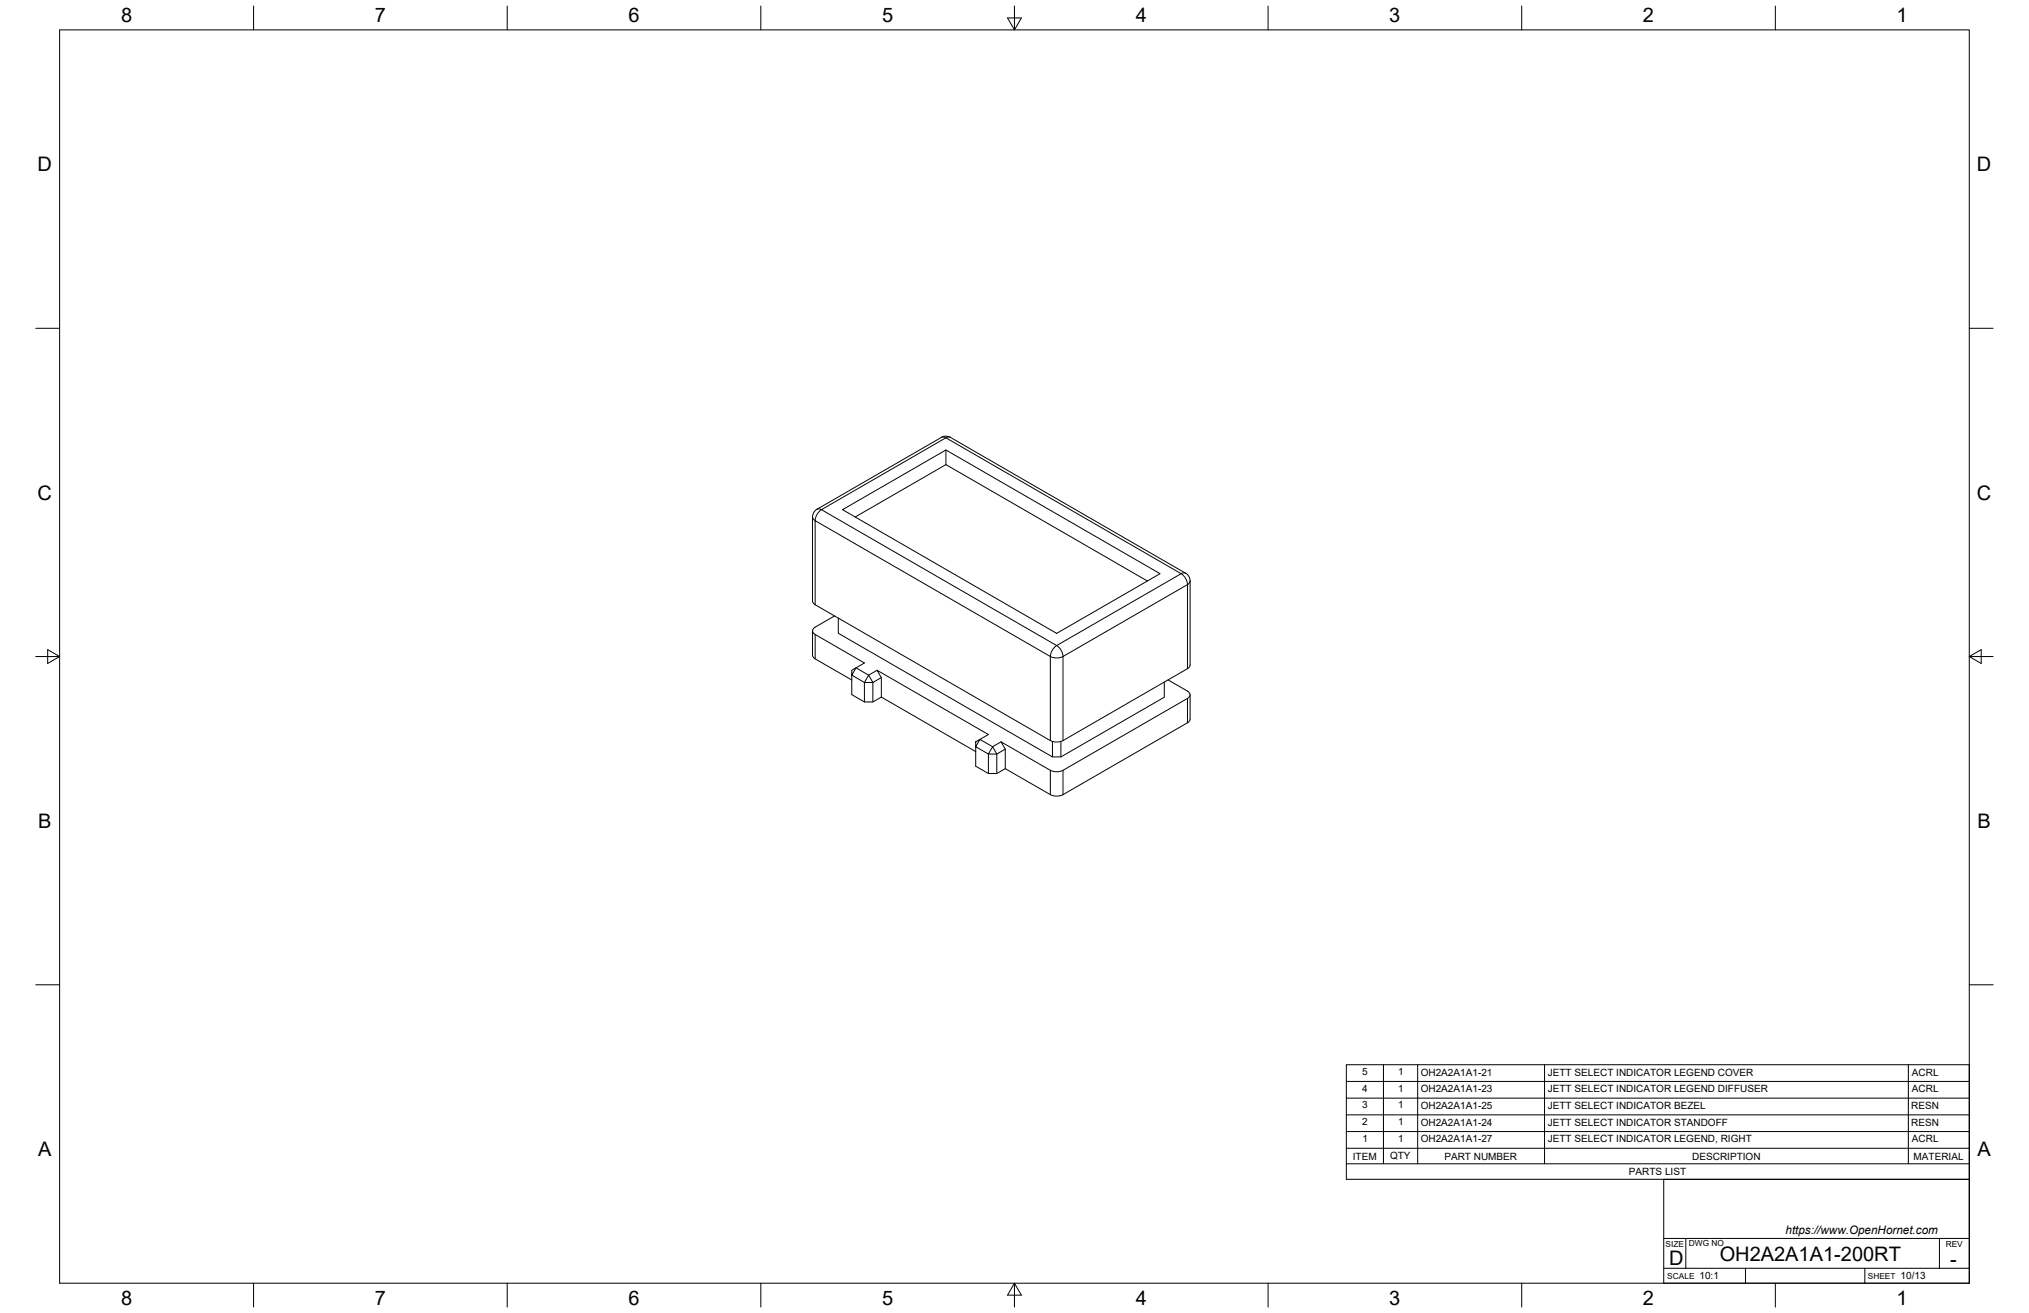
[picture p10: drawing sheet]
<svg xmlns="http://www.w3.org/2000/svg" width="864mm" height="559mm" viewBox="0 0 864 559" stroke-linecap="round" stroke-linejoin="round" font-family="sans-serif">
<!-- layer: Visible -->
<g fill="none" stroke="#000" stroke-width=".43">
<path d="M402.6 191.5v6.2l-38.6 22.3M402.6 197.7l85.8 49.6M358.6 216.9l44-25.4 91.2 52.7-44.1 25.4zM504.6 244l-101.1-58.3h-1.7l-1.1 .4-53.8 31.3-.7 1-.4 1.6v35.8l.5 1 100.8 58.4M504.7 243.9l1.5 1.7 .3 1.7v35.7l-.1 .7-1 .9M345.8 268.5v10.3M345.8 278.8l.5 1 .7 .6 15.5 9M355.2 262.1l-8.2 4.8a1.64 1.64 0 0 0-1.2 1.6 1.64 1.64 0 0 0 1.2 1.5l20.9 12.2-3.6 2 5.4 3.1 3.6-2M356.8 263.1v6.4l91.2 52.6v-6.5M362.5 285.3l1.8-1.1-1.8 3.1zM369.7 287.3l1.8 3.1h-3.6zM375.1 296.7l-3.6 2h-3.6l-5.4-3.1v-8.3l5.4 3.1v8.3"/>
<path d="M375.1 288.4l-3.6 2v8.3M495.6 290.3v6.4l-44.1 25.4v-6.5M497.2 289.4l8.2 4.7a1.64 1.64 0 0 1 1.1 1.6 1.64 1.64 0 0 1-1.1 1.5l-53 30.7a6 6 0 0 1-5.3-.1M505.4 284.6l-53 30.6a5.9 5.9 0 0 1-5.3 0M506.5 295.7v10.4l-.7 1.2-53.4 30.9a6 6 0 0 1-5.3 0M415.3 315.7l1.8-1-1.8 3.1zM422.5 317.8l1.8 3.1h-3.6zM426.1 315.7l-3.6 2.1-5.4-3.1 3.6-2.1-47.4-27.3 1.8 3.1v8.3l40.2 23.2M427.9 318.8l-3.6 2.1v8.3M427.9 327.1v-8.3l-1.8-3.1 21 12.2M427.9 327.1l-3.6 2.1h-3.6l-5.4-3.1v-8.3l5.4 3.1v8.3M427.9 327.1l19.2 11.1"/>
<path d="M448 322.1h3.5"/>
</g>
<!-- layer: Visible Narrow -->
<path d="M400.7 186.1l1.1-.1a1.67 1.67 0 0 0 2.1-.1l.6 .2M347.7 216.7l.7-.2 1.3 .4a6 6 0 0 0-2.8 4.7l-.9-.9-.2-.7M349.6 216.9l53-30.6 100.1 57.9-53 30.5zM346.9 257.4v-35.8l100.2 57.8M504.6 243.9l-.6-.1-1.3 .3a6 6 0 0 1 2.7 4.7l1-.9 .1-.6M346.9 270v10.4M447.1 279.4v35.8M447.1 279.4a6 6 0 0 0 5.4 0 6 6 0 0 0-2.7-4.7 6.1 6.1 0 0 0-2.7 4.7M505.4 284.6v-35.8l-53 30.6v35.8M505.4 297.2v10.4M447.1 327.9v10.3M452.4 327.9v10.3" fill="none" stroke="#000" stroke-width=".43"/>
<!-- layer: Border -->
<g fill="none" stroke="#000" stroke-width=".43">
<path d="M25.4 12.7h812.8v533.4h-812.8zM107.9 2.6v10.1M215.9 2.6v10.1M323.8 2.6v10.1M428.8 7.6h5.9l-2.9 5.1zM431.8 2.6v10.1M539.7 2.6v10.1M647.7 2.6v10.1M755.6 2.6v10.1M15.2 139.7h10.2M838.2 139.7h10.1M15.2 279.4h10.2"/>
<path d="M20.3 276.5l5.1 2.9-5.1 3zM838.2 279.4l5.1-2.9v5.9zM838.2 279.4h10.1M15.2 419.1h10.2M838.2 419.1h10.1M107.9 546.1v10.2M215.9 546.1v10.2M323.8 546.1v10.2M431.8 546.1l2.9 5.1h-5.9zM431.8 546.1v10.2M539.7 546.1v10.2M647.7 546.1v10.2"/>
<path d="M755.6 546.1v10.2"/>
</g>
<!-- layer: Titleblock -->
<path d="M708.1 501.9h130.1v44.2h-130.1zM708.1 539.8h130.1M708.1 527.1h130.1M717.5 527.1v12.7M742.9 539.8v6.3M793.7 539.8v6.3M825.5 527.1v12.7" fill="none" stroke="#000" stroke-width=".43"/>
<!-- layer: Parts Lists -->
<path d="M573 453.1h265.2v48.8h-265.2zM588.8 453.1v42.2M603.4 453.1v42.2M657.4 453.1v42.2M812.2 453.1v42.2M573 474.5h265.2M573 467.4h265.2M573 460.2h265.2M573 495.3h265.2M573 488.7h265.2M573 481.6h265.2" fill="none" stroke="#000" stroke-width=".43"/>
<g font-size="8.5">
<text x="51.6" y="9.4">8</text>
<text x="159.5" y="9.4">7</text>
<text x="267.5" y="9.4">6</text>
<text x="375.4" y="9.3">5</text>
<text x="483.4" y="9.4">4</text>
<text x="591.3" y="9.4">3</text>
<text x="699.3" y="9.4">2</text>
<text x="807.2" y="9.4">1</text>
<text x="16" y="72.9">D</text>
<text x="841.4" y="72.9">D</text>
<text x="16" y="212.6">C</text>
<text x="841.4" y="212.6">C</text>
<text x="16.2" y="352.3">B</text>
<text x="841.7" y="352.3">B</text>
<text x="16.2" y="492">A</text>
<text x="841.7" y="492">A</text>
<text x="710.4" y="538.4">D</text>
<text x="731.9" y="536.7">OH2A2A1A1-200RT</text>
<text x="830.1" y="538.8">-</text>
<text x="51.6" y="555.5">8</text>
<text x="159.5" y="555.5">7</text>
<text x="267.5" y="555.5">6</text>
<text x="375.4" y="555.4">5</text>
<text x="483.4" y="555.5">4</text>
<text x="591.3" y="555.5">3</text>
<text x="699.3" y="555.5">2</text>
<text x="807.2" y="555.5">1</text>
</g>
<text font-size="5" x="760" y="525.2">https://www.OpenHornet.com</text>
<g font-size="4.3">
<text x="579.8" y="457.5">5</text>
<text x="595.1" y="457.5">1</text>
<text x="604.7" y="457.8">OH2A2A1A1-21</text>
<text x="658.8" y="457.8">JETT SELECT INDICATOR LEGEND COVER</text>
<text x="813.8" y="457.8">ACRL</text>
<text x="579.8" y="464.6">4</text>
<text x="595.1" y="464.6">1</text>
<text x="604.7" y="464.9">OH2A2A1A1-23</text>
<text x="658.8" y="464.9">JETT SELECT INDICATOR LEGEND DIFFUSER</text>
<text x="813.8" y="464.9">ACRL</text>
<text x="579.8" y="471.7">3</text>
<text x="595.1" y="471.7">1</text>
<text x="604.7" y="472">OH2A2A1A1-25</text>
<text x="658.8" y="472">JETT SELECT INDICATOR BEZEL</text>
<text x="813.4" y="472">RESN</text>
<text x="579.8" y="478.8">2</text>
<text x="595.1" y="478.8">1</text>
<text x="604.7" y="479.1">OH2A2A1A1-24</text>
<text x="658.8" y="479.1">JETT SELECT INDICATOR STANDOFF</text>
<text x="813.4" y="479.1">RESN</text>
<text x="579.9" y="485.9">1</text>
<text x="595.1" y="485.9">1</text>
<text x="604.7" y="486.2">OH2A2A1A1-27</text>
<text x="658.8" y="486.2">JETT SELECT INDICATOR LEGEND, RIGHT</text>
<text x="813.8" y="486.2">ACRL</text>
<text x="575.8" y="493.5">ITEM</text>
<text x="591.7" y="493.4">QTY</text>
<text x="614.8" y="493.5">PART NUMBER</text>
<text x="720.3" y="493.5">DESCRIPTION</text>
<text x="814.5" y="493.5">MATERIAL</text>
<text x="693.3" y="500.1">PARTS LIST</text>
<text x="723.4" y="544.5">10:1</text>
<text x="809" y="544.5">10/13</text>
</g>
<g font-size="3.5">
<text x="708.9" y="530.9">SIZE</text>
<text x="718.9" y="530.5">DWG NO</text>
<text x="828.2" y="530.9">REV</text>
<text x="709.6" y="544.2">SCALE</text>
<text x="795" y="544.2">SHEET</text>
</g>
</svg>
